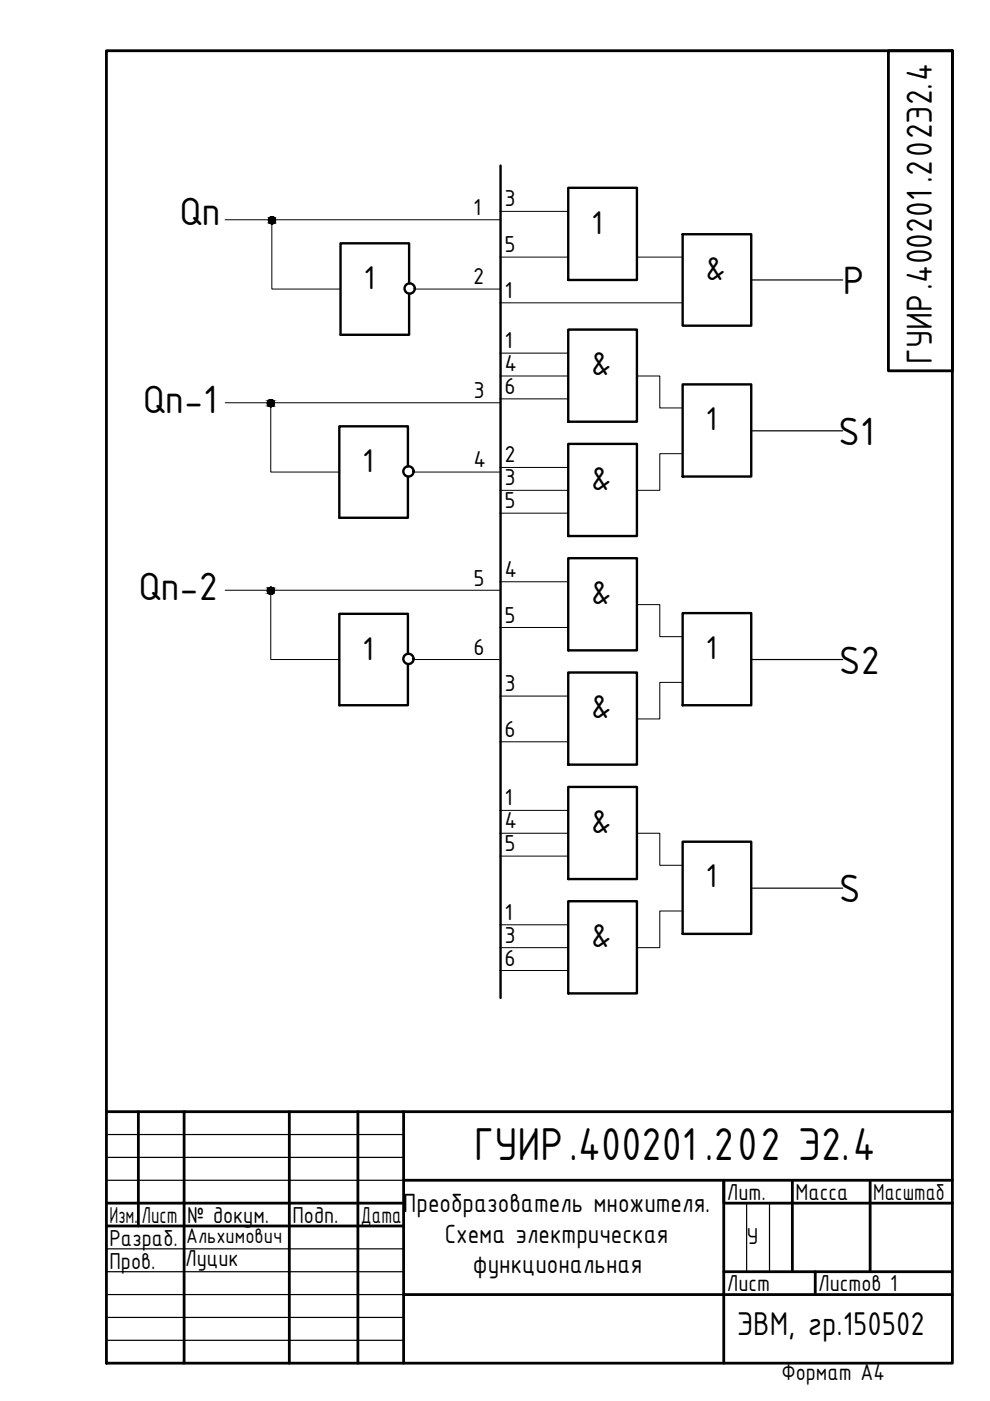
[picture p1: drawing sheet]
<svg xmlns="http://www.w3.org/2000/svg" width="210mm" height="297mm" viewBox="0 0 210 297" stroke-linecap="round" stroke-linejoin="round" font-family="sans-serif">
<!-- layer: 0 -->
<g fill="none" stroke="#000" stroke-width=".59">
<path d="M22.6 10.8h179.3v278.2h-179.3zM188.4 10.8h13.5v67.8h-13.5zM22.6 235.7h179.3M29.3 235.7v24.2M39 235.7v53.3M61.3 235.7v53.3M75.9 235.7v53.3M85.6 235.7v53.3M22.6 255.1h63M22.6 259.9h63M85.6 250.2h116.3M168 250.2v19.4"/>
<path d="M184.5 250.2v19.4M201.9 255.1h-48.4v-4.9v38.8M85.6 274.5h116.3M153.5 269.6h48.4M172.8 269.6v4.9"/>
</g>
<g fill="none" stroke="#000" stroke-width=".25">
<path d="M159.3 59.4h19.4M159.3 91.3h19.4M159.3 139.8h19.4M159.3 188.3h19.4M22.6 240.5h63M22.6 245.4h63M22.6 250.2h63M158.3 255.1v14.5M163.2 255.1v14.5M22.6 264.8h63M22.6 269.6h63M22.6 279.3h63"/>
<path d="M22.6 274.5h63M22.6 284.2h63"/>
</g>
<g fill="none" stroke="#000" stroke-width=".21">
<path d="M47.7 46.6h58.4M57.6 46.6v14.7h14.6M105.9 44.8h14.6M105.9 54.5h14.6M135 54.5h9.7M87.9 61.3h18.2M105.9 64.2h38.8M105.9 74.9h14.6M105.9 79.7h14.6M135 79.7h4.9v6.8h4.8M47.8 85.4h58.1M57.4 85.4v14.7h14.5"/>
<path d="M105.9 84.6h14.6M105.9 99.1h14.6M144.7 96.2h-4.8v7.8h-4.9M87.7 100.1h18.2M105.9 104h14.6M105.9 108.8h14.6M47.8 125.1h58.1M57.4 125.2v14.6h14.5M87.7 139.8h18.2M105.9 123.3h14.6M105.9 133h14.6M135 128.2h4.9v6.8h4.8"/>
<path d="M105.9 147.6h14.6M105.9 157.3h14.6M144.7 144.7h-4.8v7.7h-4.9M105.9 171.8h14.6M105.9 176.7h14.6M135 176.7h4.9v6.8h4.8M105.9 181.5h14.6M105.9 196.1h14.6M144.7 193.2h-4.8v7.7h-4.9M105.9 200.9h14.6M105.9 205.8h14.6"/>
</g>
<g fill="none" stroke="#000" stroke-width=".51">
<path d="M106.1 35.1v176.5M120.5 39.8h14.5v19.6h-14.5zM144.7 49.7h14.6v19.4h-14.6zM86.7 60.1v-8.5h-14.5v19.4h14.5v-8.7M120.5 69.9h14.5v19.5h-14.5zM86.5 98.9v-8.5h-14.6v19.4h14.6v-8.8M120.5 94.1h14.5v19.6h-14.5zM144.7 81.5h14.6v19.5h-14.6zM120.5 118.3h14.5v19.6h-14.5zM86.5 138.6v-8.5h-14.6v19.4h14.6v-8.7M144.7 130h14.6v19.5h-14.6zM120.5 142.6h14.5v19.5h-14.5z"/>
<path d="M120.5 166.8h14.5v19.6h-14.5zM144.7 178.5h14.6v19.5h-14.6zM120.5 191.1h14.5v19.5h-14.5z"/>
<circle cx="86.9" cy="61.2" r="1.09"/>
<circle cx="86.6" cy="99.9" r="1.09"/>
<circle cx="86.6" cy="139.7" r="1.09"/>
</g>
<g fill="#000" stroke="#000" stroke-width=".21">
<path d="M57.5 47.4h.3zM57.6 46h.2zM57.3 86.2h.3zM57.3 84.8h.2zM57.3 126h.3zM57.3 124.5h.2z"/>
<path d="M57.5 47.4l.3 .1zM57.6 47.5h.2z"/>
<path d="M57.6 46h.2zM57.5 46h.3z"/>
<path d="M57.5 46h.4zM57.4 46h.5z"/>
<path d="M57.4 46h.6zM57.4 46h.6z"/>
<path d="M57.4 47.4h.5zM57.4 47.4h.4z"/>
<path d="M57.4 46l.6 .1zM57.3 46.1h.7z"/>
<path d="M57.4 47.4h.6zM57.4 47.4h.5z"/>
<path d="M57.3 46.1h.8zM57.2 46.1h.9z"/>
<path d="M57.3 47.4h.7zM57.3 47.4h.7z"/>
<path d="M57.2 46.1l1 .1zM57.2 46.2h1z"/>
<path d="M57.2 47.3h.9zM57.2 47.3l.8 .1z"/>
<path d="M57.2 46.2h1zM57.1 46.2h1.1z"/>
<path d="M57.2 47.3h1zM57.2 47.3h.9z"/>
<path d="M57.1 46.2l1.2 .1zM57.1 46.2l1.2 .1z"/>
<path d="M57.1 47.2h1.1zM57.1 47.2l1.1 .1z"/>
<path d="M57.1 46.3h1.2zM57.1 46.3h1.2z"/>
<path d="M57.1 47.2h1.2zM57.1 47.2h1.1z"/>
<path d="M57 46.3l1.3 .1zM57 46.4h1.3z"/>
<path d="M57 47.1h1.3zM57 47.1l1.3 .1z"/>
<path d="M57 46.4h1.4zM57 46.4h1.4z"/>
<path d="M57 47.1h1.3zM57 47.1h1.3z"/>
<path d="M57 46.4l1.4 .1zM57 46.4l1.4 .1z"/>
<path d="M57 46.5l1.4 .1zM57 46.5l1.4 .1z"/>
<path d="M57 46.9l1.4 .1zM57 46.9l1.4 .1z"/>
<path d="M57 47h1.4zM57 47l1.3 .1z"/>
<path d="M56.9 46.6h1.5zM56.9 46.6h1.5z"/>
<path d="M56.9 46.8h1.5zM56.9 46.8l1.5 .1z"/>
<path d="M56.9 46.6l1.5 .1zM56.9 46.6l1.5 .1z"/>
<path d="M56.9 46.7l1.5 .1zM56.9 46.7l1.5 .1z"/>
<path d="M56.9 46.8h1.5zM56.9 46.8h1.5z"/>
<path d="M57.3 86.2h.2zM57.3 86.2h.2z"/>
<path d="M57.3 84.8h.3zM57.3 84.8h.3z"/>
<path d="M57.3 84.8h.4zM57.2 84.8h.5z"/>
<path d="M57.2 84.8h.5zM57.1 84.8h.6z"/>
<path d="M57.2 86.2h.5zM57.2 86.2h.4z"/>
<path d="M57.1 84.8h.7zM57 84.8h.8z"/>
<path d="M57.1 86.2h.6zM57.1 86.2h.6z"/>
<path d="M57 84.8l.9 .1zM57 84.9h.9z"/>
<path d="M57 86.2h.8zM57 86.2h.7z"/>
<path d="M57 84.9h.9zM56.9 84.9h1z"/>
<path d="M57 86.1h.9zM57 86.1l.8 .1z"/>
<path d="M56.9 84.9l1.1 .1zM56.9 84.9l1.1 .1z"/>
<path d="M56.9 86.1h1zM56.9 86.1h1z"/>
<path d="M56.9 85h1.1zM56.8 85h1.2z"/>
<path d="M56.9 86h1.1zM56.9 86l1 .1z"/>
<path d="M56.8 85l1.3 .1zM56.8 85l1.3 .1z"/>
<path d="M56.8 86h1.2zM56.8 86h1.2z"/>
<path d="M56.8 85.1l1.3 .1zM56.8 85.1l1.3 .1z"/>
<path d="M56.8 85.9h1.3zM56.8 85.9l1.2 .1z"/>
<path d="M56.8 85.2h1.3zM56.8 85.2h1.3z"/>
<path d="M56.8 85.8h1.3zM56.8 85.8l1.3 .1z"/>
<path d="M56.7 85.2l1.4 .1zM56.7 85.2l1.4 .1z"/>
<path d="M56.7 85.8h1.4zM56.7 85.8h1.4z"/>
<path d="M56.7 85.3l1.5 .1zM56.7 85.3l1.5 .1z"/>
<path d="M56.7 85.7h1.4zM56.7 85.7l1.4 .1z"/>
<path d="M56.7 85.4h1.5zM56.7 85.4h1.5z"/>
<path d="M56.7 85.4l1.5 .1zM56.7 85.4l1.5 .1z"/>
<path d="M56.7 85.5l1.5 .1zM56.7 85.5l1.5 .1z"/>
<path d="M56.7 85.6h1.5zM56.7 85.6h1.5z"/>
<path d="M56.7 85.6h1.5zM56.7 85.6l1.4 .1z"/>
<path d="M57.3 126h.2zM57.3 126h.2z"/>
<path d="M57.3 124.5h.3zM57.3 124.5h.3z"/>
<path d="M57.3 124.5l.4 .1zM57.2 124.6h.5z"/>
<path d="M57.2 124.6h.5zM57.1 124.6h.6z"/>
<path d="M57.2 126h.5zM57.2 126h.4z"/>
<path d="M57.1 124.6h.7zM57 124.6h.8z"/>
<path d="M57.1 125.9h.6zM57.1 125.9l.6 .1z"/>
<path d="M57 124.6h.9zM57 124.6h.9z"/>
<path d="M57 125.9h.8zM57 125.9h.7z"/>
<path d="M57 124.6l.9 .1zM56.9 124.7h1z"/>
<path d="M57 125.9h.9zM57 125.9h.8z"/>
<path d="M56.9 124.7h1.1zM56.9 124.7h1.1z"/>
<path d="M56.9 125.8h1zM56.9 125.8l1 .1z"/>
<path d="M56.9 124.7l1.1 .1zM56.8 124.8h1.2z"/>
<path d="M56.9 125.8h1.1zM56.9 125.8h1z"/>
<path d="M56.8 124.8h1.3zM56.8 124.8h1.3z"/>
<path d="M56.8 125.7h1.2zM56.8 125.7l1.2 .1z"/>
<path d="M56.8 124.8l1.3 .1zM56.8 124.8l1.3 .1z"/>
<path d="M56.8 125.7h1.3zM56.8 125.7h1.2z"/>
<path d="M56.8 124.9l1.3 .1zM56.8 124.9l1.3 .1z"/>
<path d="M56.8 125.6h1.3zM56.8 125.6l1.3 .1z"/>
<path d="M56.7 125h1.4zM56.7 125h1.4z"/>
<path d="M56.7 125.5h1.4zM56.7 125.5l1.4 .1z"/>
<path d="M56.7 125l1.5 .1zM56.7 125l1.5 .1z"/>
<path d="M56.7 125.5h1.4zM56.7 125.5h1.4z"/>
<path d="M56.7 125.1l1.5 .1zM56.7 125.1l1.5 .1z"/>
<path d="M56.7 125.2l1.5 .1zM56.7 125.2l1.5 .1z"/>
<path d="M56.7 125.3h1.5zM56.7 125.3h1.5z"/>
<path d="M56.7 125.3l1.5 .1zM56.7 125.3l1.5 .1z"/>
<path d="M56.7 125.4h1.5zM56.7 125.4l1.4 .1z"/>
</g>
<text font-size="10.5" x="100.5" y="245.8">ГУИР.400201 .202 Э2.4</text>
<g font-size="9">
<text x="38.1" y="47.7">Qn</text>
<text x="178.7" y="62.4">P</text>
<text x="30.3" y="87.5">Qn-1</text>
<text x="177.7" y="94.4">S1</text>
<text x="29.3" y="127.2">Qn-2</text>
<text x="177.9" y="142.8">S2</text>
<text x="177.9" y="191.3">S</text>
</g>
<text font-size="8.3" x="197.6" y="77.2" transform="rotate(-90 197.6 77.2)">ГУИР.400201 .202Э2.4</text>
<g font-size="7.5">
<text x="125.3" y="49.5">1</text>
<text x="149.6" y="59.4">&amp;</text>
<text x="77" y="61.3">1</text>
<text x="125.3" y="79.6">&amp;</text>
<text x="149.6" y="91.2">1</text>
<text x="76.8" y="100.1">1</text>
<text x="125.3" y="103.8">&amp;</text>
<text x="125.3" y="128">&amp;</text>
<text x="76.8" y="139.8">1</text>
<text x="149.6" y="139.7">1</text>
<text x="125.3" y="152.3">&amp;</text>
<text x="125.3" y="176.5">&amp;</text>
<text x="149.6" y="188.2">1</text>
<text x="125.3" y="200.8">&amp;</text>
<text x="156.2" y="283">ЭВМ, гр.150502</text>
</g>
<g font-size="6">
<text x="85.5" y="257">Преобразователь множителя.</text>
<text x="94.3" y="263.5">Схема электрическая</text>
<text x="100.3" y="270">функциональная</text>
</g>
<g font-size="5.3">
<text x="100.3" y="45.7">1</text>
<text x="107" y="43.8">3</text>
<text x="107" y="53.5">5</text>
<text x="100.3" y="60.2">2</text>
<text x="107" y="63.1">1</text>
<text x="107" y="73.8">1</text>
<text x="107" y="78.7">4</text>
<text x="107" y="83.5">6</text>
<text x="100.4" y="84.5">3</text>
<text x="100.4" y="99">4</text>
<text x="107" y="98.1">2</text>
<text x="107" y="102.9">3</text>
<text x="107" y="107.7">5</text>
<text x="100.4" y="124.2">5</text>
<text x="107" y="122.3">4</text>
<text x="107" y="132">5</text>
<text x="100.4" y="138.8">6</text>
<text x="107" y="146.5">3</text>
<text x="107" y="156.2">6</text>
<text x="107" y="170.8">1</text>
<text x="107" y="175.6">4</text>
<text x="107" y="180.5">5</text>
<text x="107" y="195">1</text>
<text x="107" y="199.9">3</text>
<text x="107" y="204.7">6</text>
<text x="154.1" y="254.4">Лит.</text>
<text x="168.7" y="254.4">Масса</text>
<text x="185.1" y="254.4">Масштаб</text>
<text x="23.2" y="259.3">Изм.</text>
<text x="30" y="259.3">Лист</text>
<text x="39.7" y="259.3">№ докум.</text>
<text x="62" y="259.3">Подп.</text>
<text x="76.5" y="259.3">Дата</text>
<text x="158.4" y="263.7">У</text>
<text x="23.2" y="264.1">Разраб.</text>
<text x="23.2" y="269">Пров.</text>
<text x="39.3" y="268.4">Луцик</text>
<text x="154.1" y="273.8">Лист</text>
<text x="173.5" y="273.8">Листов 1</text>
<text x="165.7" y="292.7">Формат А4</text>
</g>
<text font-size="4.8" x="39.5" y="263.5">Альхимович</text>
</svg>
